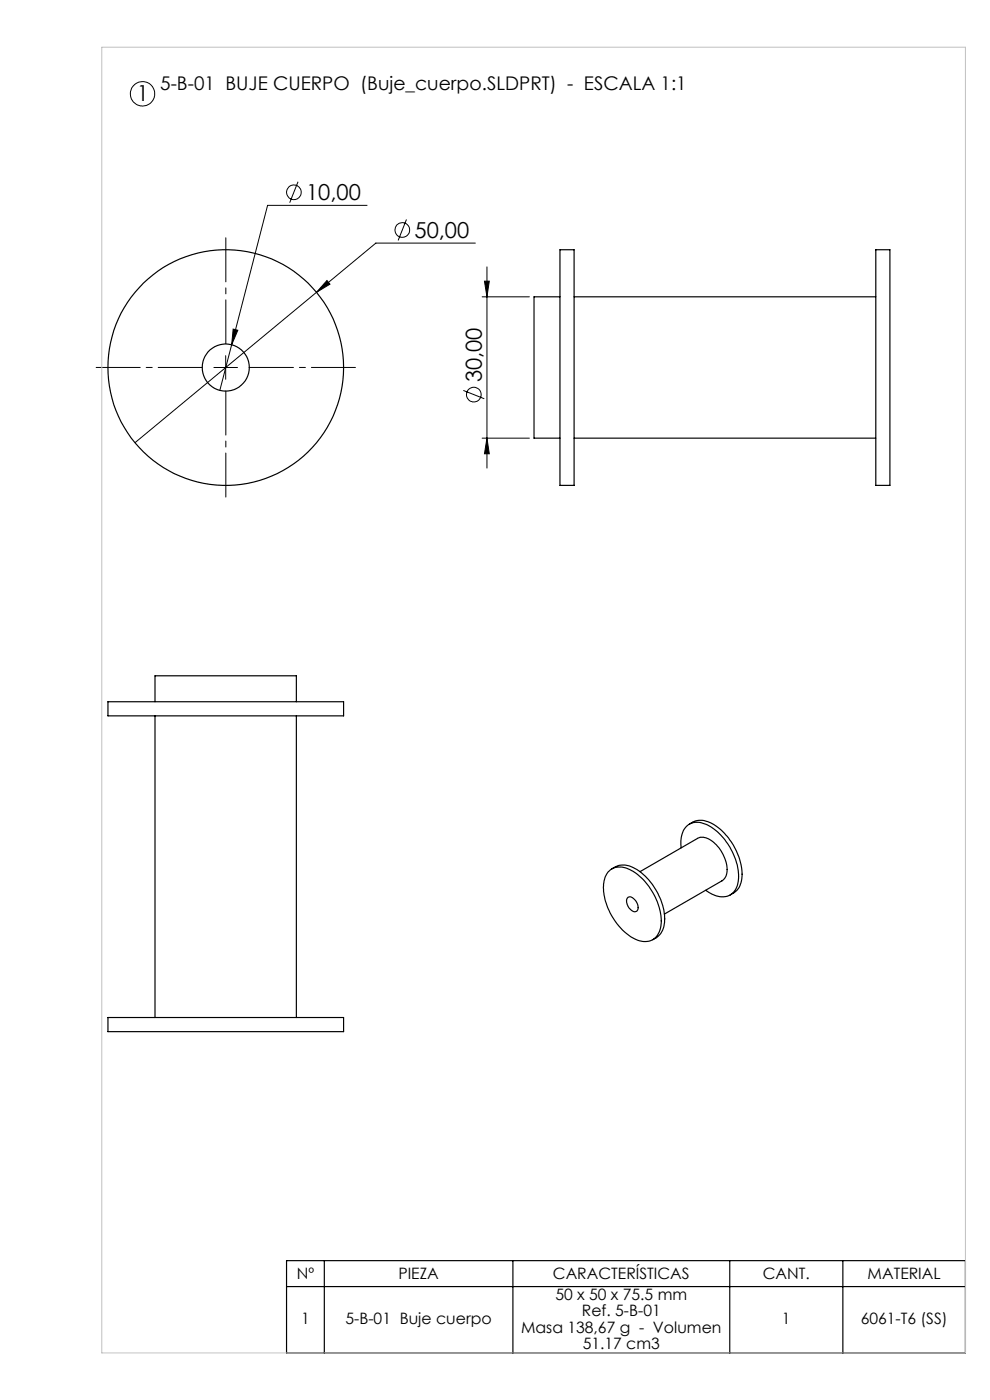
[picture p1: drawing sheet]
<svg xmlns="http://www.w3.org/2000/svg" width="210mm" height="297mm" viewBox="0 0 210 297" stroke-linecap="round" stroke-linejoin="round" font-family="sans-serif">
<g fill="none" stroke="#000" stroke-width=".21">
<path d="M63.2 38.6l-1.7 4.4M69.4 59.5l.6 .8-2.9 1.7zM77.9 43.6h-21.1l-7.7 29.5M86.2 46.6l-1.7 4.4M100.8 51.6h-21.1l-12.6 10.4M102.8 59.7h1l-.5 3.3zM103.3 56.6v42.7M45.4 78h5M47.9 75.5v5M49.1 73.1l-2.5 9.7M49.5 69.8l.9 .3-1.3 3zM67.1 62l-38.5 31.9"/>
<path d="M102.3 63h10M98.3 82.8l4.4 1.8M102.3 93h10M103.3 93l.5 3.3h-1z"/>
<circle cx="30.2" cy="19.9" r="2.59"/>
<circle cx="62.3" cy="40.8" r="1.56"/>
<circle cx="85.3" cy="48.8" r="1.56"/>
<circle cx="100.5" cy="83.7" r="1.55"/>
</g>
<g fill="none" stroke="#000" stroke-width=".25">
<path d="M118.8 53h3v50h-3zM185.8 53h3v50h-3zM118.8 63h-5.5v30h5.5M121.8 63h64M121.8 93h64M22.9 148.9h50v3h-50zM32.9 148.9v-5.5h30v5.5M32.9 151.9v64M62.9 151.9v64M144.5 179.8a4.7 4.7 0 0 1 2-5.1 5.8 5.8 0 0 1 5.8 1.9 13.3 13.3 0 0 1 4.3 10.4 3.4 3.4 0 0 1-5.2 2.8l-1.7-.9M146.2 174.8l.8-.4a4.7 4.7 0 0 1 5.1 1 13.2 13.2 0 0 1 5.2 11.1 3.7 3.7 0 0 1-1.7 2.9l-.7 .5M129 185a3.8 3.8 0 0 1 4.9-.3 13.1 13.1 0 0 1 6.3 11.8 3.5 3.5 0 0 1-5.3 2.8 13.1 13.1 0 0 1-6.9-11.7l.1-.4a4.1 4.1 0 0 1 .9-2.2z"/>
<path d="M129.8 184.3l.7-.4a4.5 4.5 0 0 1 4.9 .7 13.4 13.4 0 0 1 5.6 11.1l-.1 .3a3.9 3.9 0 0 1-1.7 2.9l-.7 .5M133.2 190.4a1.79 1.79 0 0 1 2 1.4l.1 .4a.89 .89 0 0 1-.4 1.2 .89 .89 0 0 1-1.2-.5 1.9 1.9 0 0 1-.5-2.5zM135.7 184.9l12.3-7a3.3 3.3 0 0 1 3.7 1.1 7.3 7.3 0 0 1 2.3 6.8l-.8 1-12.3 7.1M22.9 215.9h50v3h-50zM60.8 267.4h144v19.6h-144zM60.8 272.9h144M68.8 267.4v19.6M108.8 267.4v19.6M154.8 267.4v19.6M178.8 267.4v19.6"/>
<circle cx="47.9" cy="78" r="25"/>
<circle cx="47.9" cy="78" r="5"/>
</g>
<path d="M42.9 78h-22.5M47.9 73v-22.6M52.9 78h22.5M47.9 83v22.5" fill="none" stroke="#000" stroke-width=".21" stroke-dasharray="15.2 1.3 1.3 1.3" stroke-dashoffset="5.9"/>
<path d="M21.6 10h183.2v277h-183.2z" fill="none" stroke="#c0c0c0" stroke-width=".21"/>
<g fill="#000">
<path d="M69.4 59.5l-2.3 2.5 2.9-1.7zM49.5 69.8l-.4 3.3 1.3-3z"/>
<path d="M103.3 93l.5 3.3h-1zM102.8 59.7h1l-.5 3.3z"/>
</g>
<g font-size="4.7">
<text x="29" y="21.5">1</text>
<text x="64.9" y="42.5">10,00</text>
<text x="87.9" y="50.5">50,00</text>
<text x="102.2" y="81.1" transform="rotate(-90 102.2 81.1)">30,00</text>
</g>
<text font-size="4" x="34" y="19.1">5-B-01 BUJE CUERPO (Buje_cuerpo.SLDPRT) - ESCALA 1:1</text>
<g font-size="3.3">
<text x="63" y="271.4">Nº</text>
<text x="84.5" y="271.4">PIEZA</text>
<text x="117.3" y="271.4">CARACTERÍSTICAS</text>
<text x="117.8" y="275.7">50 x 50 x 75.5 mm</text>
<text x="161.8" y="271.4">CANT.</text>
<text x="184" y="271.4">MATERIAL</text>
<text x="63.9" y="280.9">1</text>
<text x="73.3" y="280.9">5-B-01 Buje cuerpo</text>
<text x="123.4" y="279.2">Ref. 5-B-01</text>
<text x="165.9" y="280.9">1</text>
<text x="182.6" y="280.9">6061-T6 (SS)</text>
<text x="110.5" y="282.7">Masa 138,67 g - Volumen</text>
<text x="123.6" y="286.2">51.17 cm3</text>
</g>
</svg>
